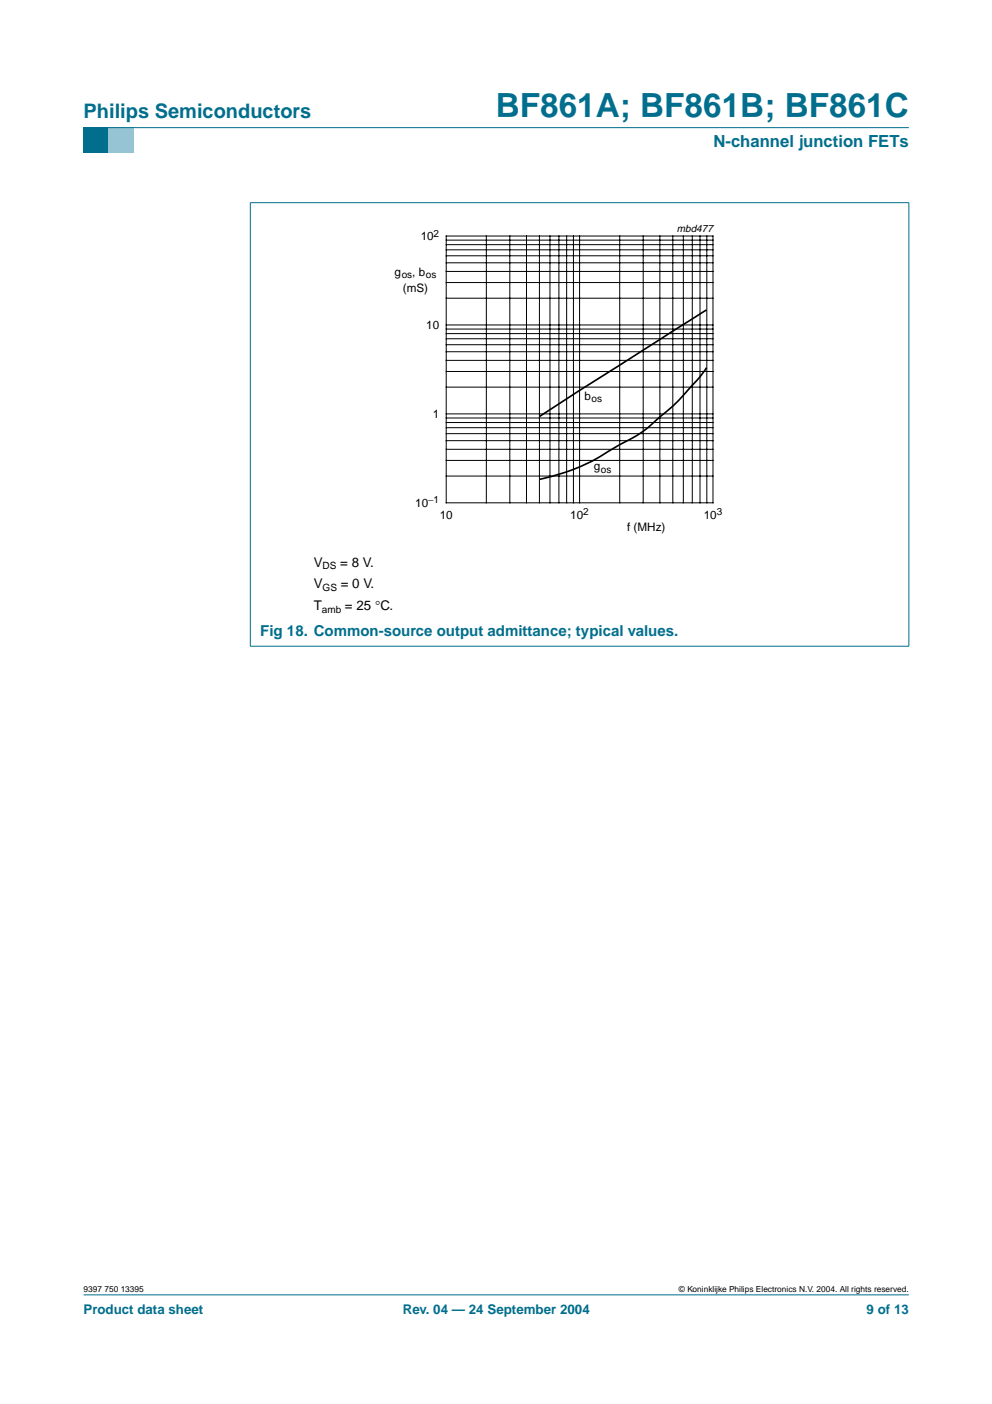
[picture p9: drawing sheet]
<svg xmlns="http://www.w3.org/2000/svg" width="210mm" height="297mm" viewBox="0 0 210 297" stroke-linecap="round" stroke-linejoin="round" font-family="sans-serif">
<path d="M17.7 273.9h174.6z" fill="#006e8c" stroke="#006e8c" stroke-width=".21"/>
<path d="M17.7 27h5.3v5.3h-5.3z" fill-rule="evenodd" fill="#006e8c"/>
<path d="M23 27h5.3v5.3h-5.3z" fill-rule="evenodd" fill="#96c4d6"/>
<g fill="#006e8c" stroke="#006e8c" stroke-width=".21">
<path d="M17.7 27h174.6z"/>
<path d="M53 42.9v93.8z"/>
<path d="M192.3 42.9v93.8z"/>
<path d="M52.9 42.9h139.5z"/>
<path d="M52.9 136.7h139.5z"/>
</g>
<path d="M81.7 47.1h81.9v66.3h-81.9z" fill="none" stroke="#fff" stroke-width=".21"/>
<g fill="none" stroke="#000" stroke-width=".21">
<path d="M94.4 49.9h56.5v56.5h-56.5zM94.4 59.8h56.5M94.4 57.4h56.5M94.4 55.6h56.5M94.4 54.1h56.5M94.4 52.9h56.5M94.4 51.8h56.5M94.4 50.8h56.5M102.9 49.9v56.5M107.9 49.9v56.5M111.4 49.9v56.5M114.1 49.9v56.5"/>
<path d="M116.4 49.9v56.5M118.3 49.9v56.5M119.9 49.9v56.5M121.3 49.9v56.5M122.6 49.9v56.5M131.1 49.9v56.5M136.1 49.9v56.5M139.6 49.9v56.5M142.4 49.9v56.5M144.6 49.9v56.5M146.5 49.9v56.5M148.1 49.9v56.5"/>
<path d="M149.6 49.9v56.5M94.4 78.6h56.5M94.4 76.2h56.5M94.4 74.4h56.5M94.4 72.9h56.5M94.4 71.7h56.5M94.4 70.6h56.5M94.4 69.6h56.5M94.4 68.8h56.5M94.4 63.1h56.5M94.4 97.4h56.5M94.4 95.1h56.5"/>
<path d="M94.4 93.2h56.5M94.4 91.7h56.5M94.4 90.5h56.5M94.4 89.4h56.5M94.4 88.4h56.5M94.4 87.6h56.5M94.4 81.9h56.5M94.4 100.7h56.5"/>
</g>
<path d="M149.5 65.6l-35.3 22.5M149.5 77.8l-.4 .6a57.2 57.2 0 0 1-9.5 9.8 26.6 26.6 0 0 1-8.5 5.9 56.1 56.1 0 0 1-10 5.3l-4.2 1.3-2.7 .7" fill="none" stroke="#000" stroke-width=".35"/>
<text font-size="7.1" fill="#006e8c" x="104.9" y="24.7">BF861A; BF861B; BF861C</text>
<text font-size="4.2" fill="#006e8c" x="17.7" y="24.9">Philips Semiconductors</text>
<text font-size="3.5" fill="#006e8c" x="151" y="31.1">N-channel junction FETs</text>
<text font-size="3.2" fill="#006e8c" x="55.1" y="134.6">Fig 18. Common-source output admittance; typical values.</text>
<g font-size="2.8">
<text x="66.4" y="119.9">V</text>
<text x="72" y="119.9">= 8 V.</text>
<text x="66.4" y="124.5">V</text>
<text x="72.1" y="124.5">= 0 V.</text>
<text x="66.4" y="129.1">T</text>
<text x="73" y="129.1">= 25 °C.</text>
</g>
<g font-size="2.8" fill="#006e8c">
<text x="17.7" y="278">Product data sheet</text>
<text x="85.2" y="278">Rev. 04 — 24 September 2004</text>
<text x="183.4" y="278">9 of 13</text>
</g>
<g font-size="2.5">
<text x="89" y="50.8">10</text>
<text x="83.5" y="58.3">g</text>
<text x="87.2" y="58.3">, b</text>
<text x="85.3" y="61.8">(mS)</text>
<text x="90.2" y="69.6">10</text>
<text x="91.6" y="88.4">1</text>
<text x="123.7" y="84.6">b</text>
<text x="125.6" y="99.5">g</text>
<text x="87.9" y="107.2">10</text>
<text x="93" y="109.8">10</text>
<text x="120.7" y="109.8">10</text>
<text x="132.7" y="112.3">f (MHz)</text>
<text x="148.9" y="109.8">10</text>
</g>
<text font-size="2.2" x="143.2" y="49.1">mbd477</text>
<g font-size="2.1">
<text x="91.8" y="50">2</text>
<text x="85" y="58.8">os</text>
<text x="90.1" y="58.8">os</text>
<text x="125.2" y="85.1">os</text>
<text x="127.1" y="100">os</text>
<text x="90.6" y="106.5">−1</text>
<text x="123.4" y="109">2</text>
<text x="151.6" y="109">3</text>
<text x="68.3" y="120.4">DS</text>
<text x="68.3" y="125">GS</text>
<text x="68.1" y="129.6">amb</text>
</g>
<g font-size="1.8">
<text x="17.7" y="273.4">9397 750 13395</text>
<text x="143.7" y="273.4">© Koninklijke Philips Electronics N.V. 2004. All rights reserved.</text>
</g>
</svg>
